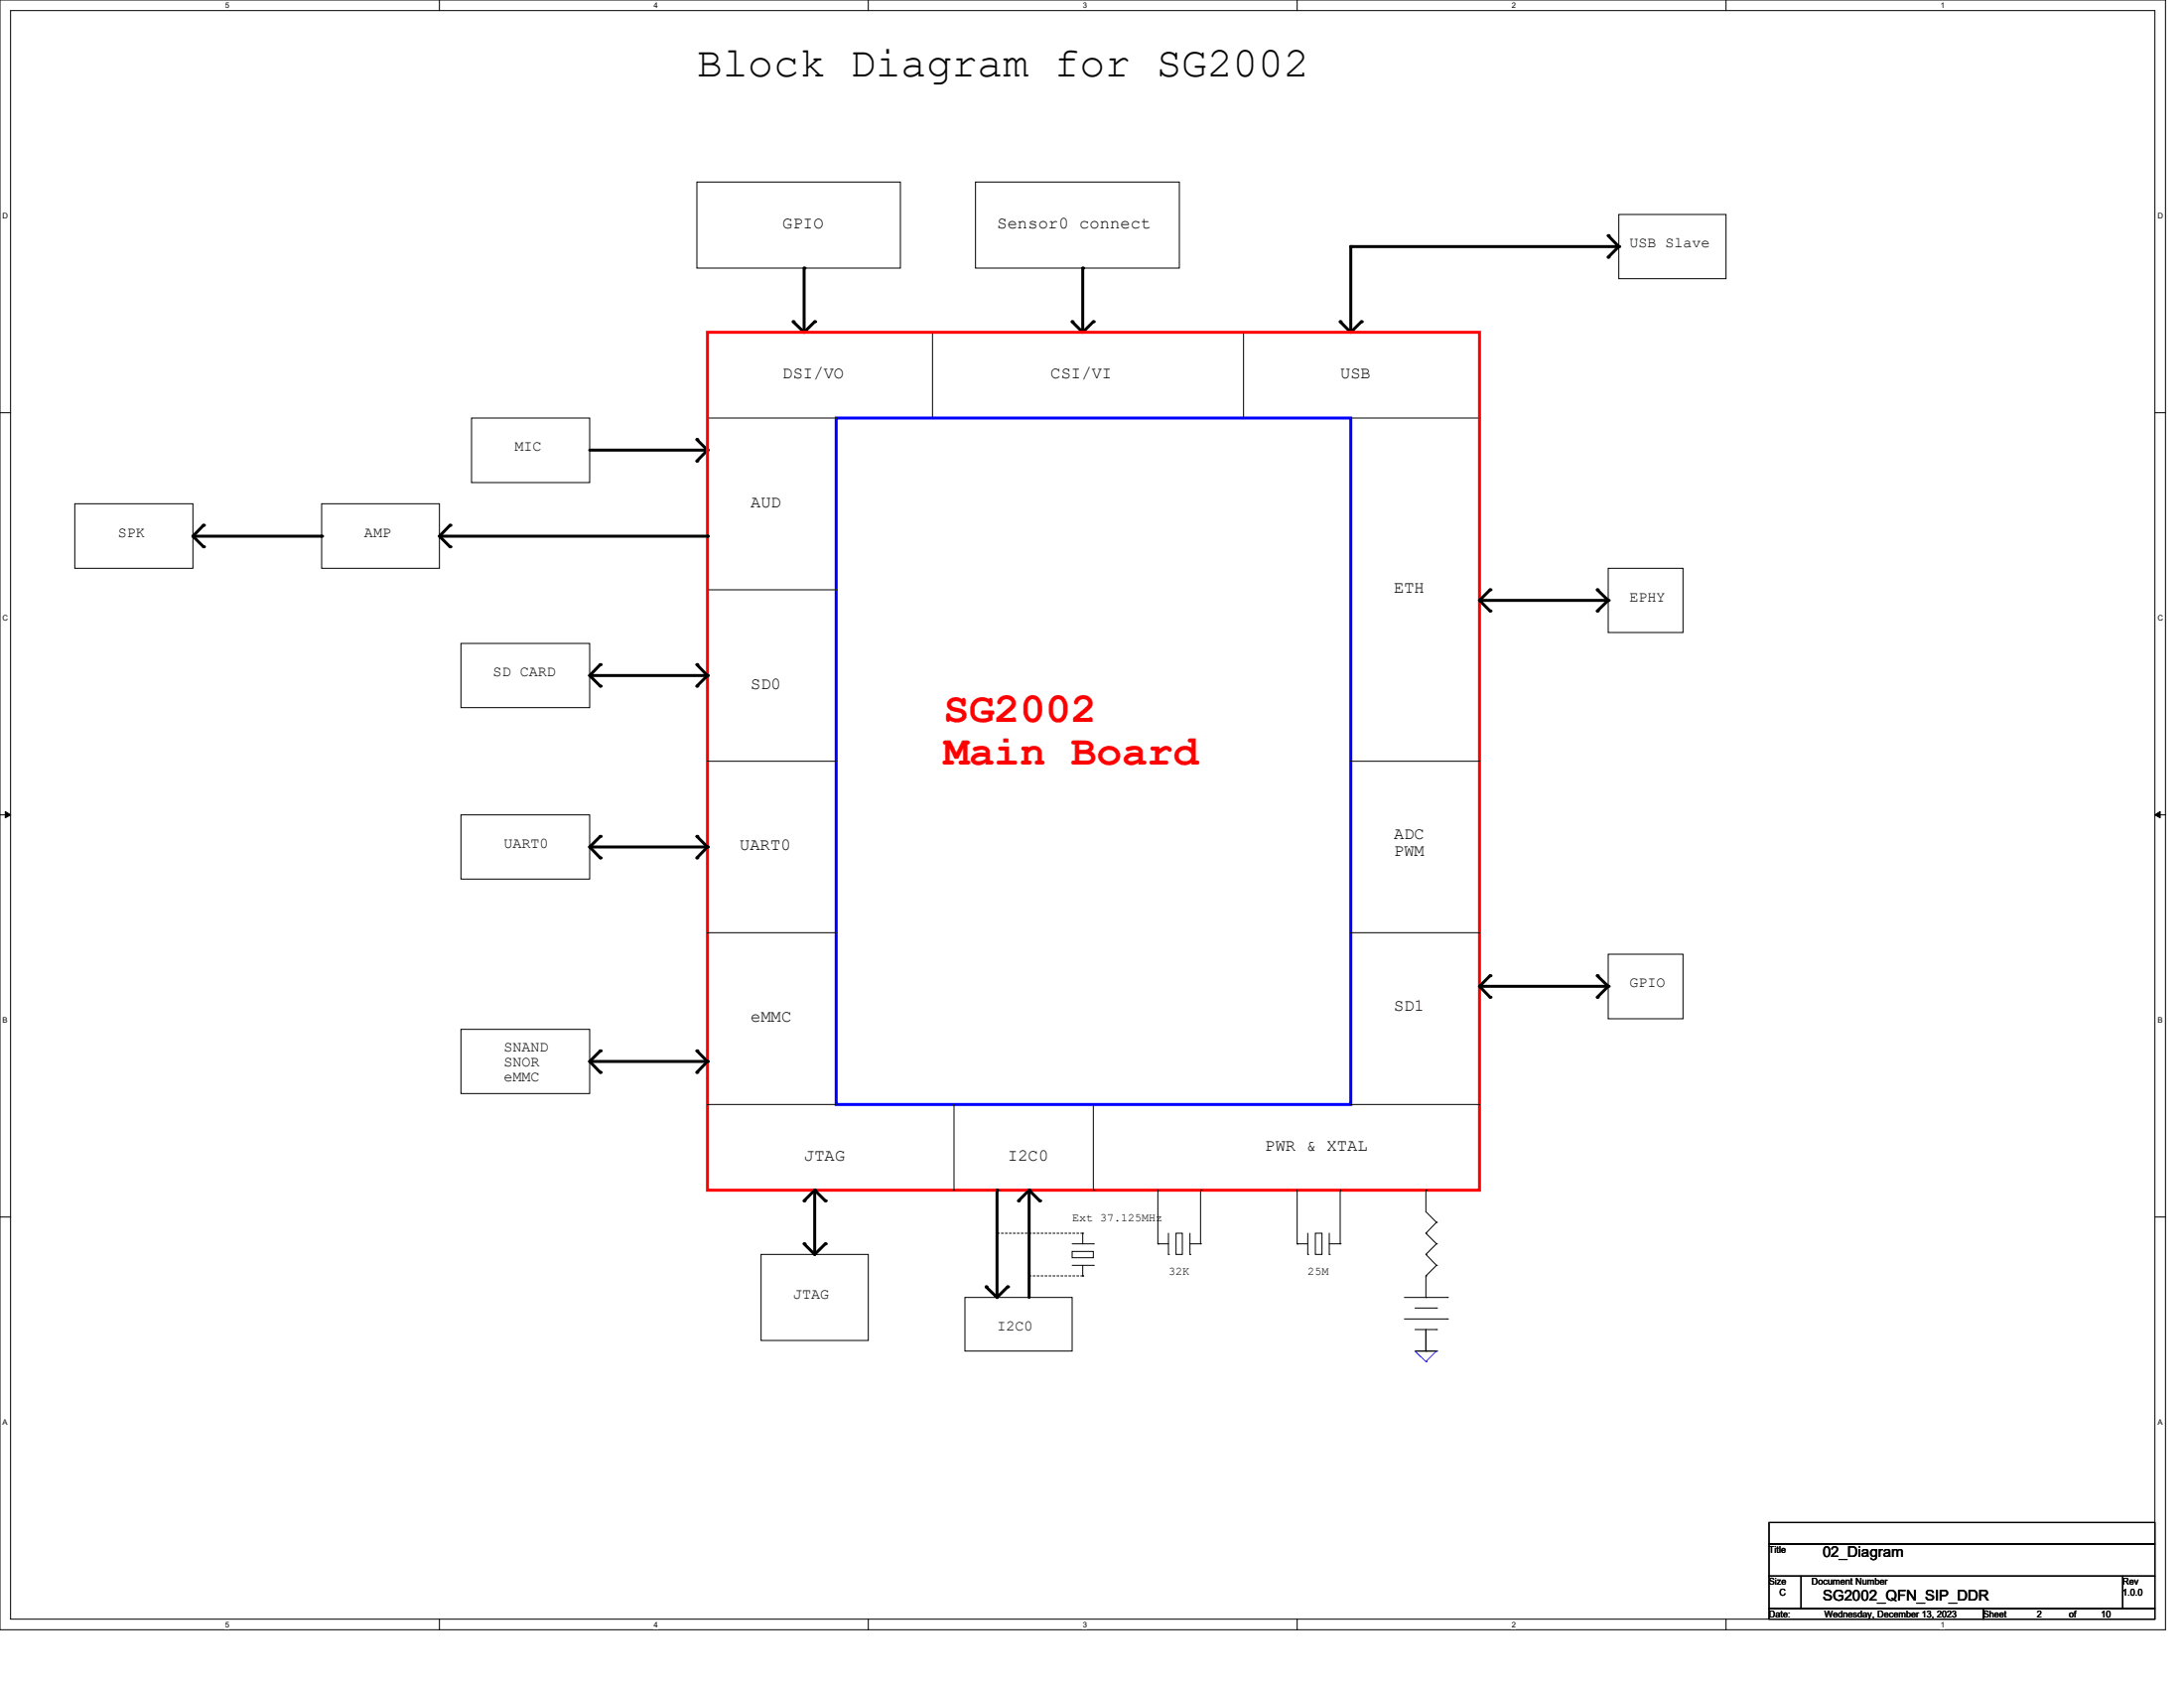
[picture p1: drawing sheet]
<svg xmlns="http://www.w3.org/2000/svg" width="279mm" height="216mm" viewBox="0 0 279 216" stroke-linecap="round" stroke-linejoin="round" font-family="sans-serif">
<path d="M0 0h277v208.4h-277zM1.4 1.4h274.3v205.7h-274.3z" fill="none" stroke="#000" stroke-width=".13"/>
<g fill="#fff">
<path d="M28.8 .1h.5v1.1h-.5z"/>
<path d="M28.8 207.2h.5v1.1h-.5z"/>
</g>
<path d="M56.2 0v1.4M56.2 207.1v1.3" fill="none" stroke="#000" stroke-width=".13"/>
<g fill="#fff">
<path d="M83.7 .1h.5v1.1h-.5z"/>
<path d="M83.7 207.2h.5v1.1h-.5z"/>
</g>
<path d="M111.1 0v1.4M111.1 207.1v1.3" fill="none" stroke="#000" stroke-width=".13"/>
<g fill="#fff">
<path d="M138.5 .1h.6v1.1h-.6z"/>
<path d="M138.5 207.2h.6v1.1h-.6z"/>
</g>
<path d="M165.9 0v1.4M165.9 207.1v1.3" fill="none" stroke="#000" stroke-width=".13"/>
<g fill="#fff">
<path d="M193.4 .1h.5v1.1h-.5z"/>
<path d="M193.4 207.2h.5v1.1h-.5z"/>
</g>
<path d="M220.8 0v1.4M220.8 207.1v1.3" fill="none" stroke="#000" stroke-width=".13"/>
<g fill="#fff">
<path d="M248.2 .1h.6v1.1h-.6z"/>
<path d="M248.2 207.2h.6v1.1h-.6z"/>
<path d="M.3 27.1h.8v1.1h-.8z"/>
<path d="M276 27.1h.7v1.1h-.7z"/>
<path d="M.3 78.5h.8v1.1h-.8z"/>
<path d="M276 78.5h.7v1.1h-.7z"/>
</g>
<path d="M0 52.8h1.4M275.7 52.8h1.3" fill="none" stroke="#000" stroke-width=".13"/>
<g fill="#fff">
<path d="M.3 129.9h.7v1.1h-.7z"/>
<path d="M276 129.9h.6v1.1h-.6z"/>
</g>
<path d="M0 104.2h1.4M275.7 104.2h1.3" fill="none" stroke="#000" stroke-width=".13"/>
<path d="M.7 103.8l.7 .4-.7 .4zM275.7 104.2l.7-.4v.8z" fill="#000" stroke="#000" stroke-width=".13"/>
<g fill="#fff">
<path d="M.3 181.4h.7v1.1h-.7z"/>
<path d="M276 181.4h.6v1.1h-.6z"/>
</g>
<g fill="none" stroke="#000" stroke-width=".13">
<path d="M89.2 23.3h26v11h-26zM124.8 23.3h26.1v11h-26.1zM207.1 27.4h13.7v8.2h-13.7zM60.3 53.5h15.1v8.2h-15.1zM90.5 53.5h16.5M107 53.5h.1M119.3 53.5h.1M119.3 42.5v11M159.1 53.5h.1M159.1 42.5v11M172.8 53.5h16.5M189.3 53.5h.1"/>
<path d="M9.6 64.4h15.1v8.3h-15.1zM41.1 64.4h15.1v8.3h-15.1zM90.5 75.4h16.5M107 75.4h.1M205.7 72.7h9.6v8.2h-9.6zM59 82.3h16.4v8.2h-16.4zM90.5 97.4h.1M90.5 97.4h16.5M172.8 97.4h.1M172.8 97.4h16.5M59 104.2h16.4v8.2h-16.4zM90.5 119.3h.1"/>
<path d="M90.5 119.3h16.5M172.8 119.3h.1M172.8 119.3h16.5M59 131.7h16.4v8.2h-16.4zM205.7 122h9.6v8.3h-9.6zM0 155.7h1.4M90.5 141.3h.1M90.5 141.3h16.5M122 152.2h.1M122 141.3v10.9M137.2 159.1h2.7M138.5 157.7h.1"/>
<path d="M138.5 157.7v1.4M139.9 152.2h.1M139.9 159.1h.1M139.9 141.3v10.9M148.1 159.1h.1M148.1 159.1h1.4M148.1 152.2v6.9M149.5 157.7v2.7M150.5 157.7h.8v2.7h-.8zM152.2 159.1h1.4M152.2 157.7v2.7M153.6 159.1h.1"/>
<path d="M153.6 152.2h.1M153.6 152.2v6.9M165.9 159.1h.1M165.9 159.1h1.4M165.9 152.2v6.9M167.3 157.7v2.7M168.3 157.7h.8v2.7h-.8zM170.1 159.1h1.3M170.1 157.7v2.7M171.4 159.1h.1M171.4 152.2h.1M171.4 152.2v6.9"/>
<path d="M172.8 141.3h.1M172.8 141.3h16.5M182.4 152.2h.1M182.4 157.7h.1M182.4 152.2v2.8l1.4 1.3M182.4 157.7l1.4 1.4M183.8 156.3h.1M183.8 159.1h.1M183.8 156.3l-1.4 1.4M183.8 159.1l-1.4 1.3M275.7 155.7h1.3M97.4 160.4h13.7v11h-13.7z"/>
<path d="M123.4 165.9h13.8v6.9h-13.8zM137.2 160.1h2.7v.8h-2.7zM137.2 161.8h2.7M138.5 163.2h.1M138.5 161.8v1.4M139.9 161.8h.1M149.5 160.4h.1M152.2 160.4h.1M167.3 160.4h.1M170.1 160.4h.1M179.7 165.9h5.5M179.7 168.7h5.5"/>
<path d="M181 167.3h2.8M181 170.1h2.8M181 172.8h2.8M182.4 160.4h.1M182.4 163.2h.1M182.4 165.9h.1M182.4 172.8h.1M182.4 163.2v2.7M182.4 170.1v2.7M182.4 160.4l1.4 1.4M183.8 161.8h.1M183.8 167.3h.1"/>
<path d="M183.8 170.1h.1M183.8 172.8h.1M183.8 161.8l-1.4 1.4M185.2 165.9h.1M185.2 168.7h.1M226.3 194.7h49.4v2.8h-49.4zM226.3 197.5h49.4v4.1h-49.4zM226.3 201.6h4.1v4.1h-4.1zM226.3 205.7h27.4v1.4h-27.4zM230.4 201.6h41.2v4.1h-41.2zM253.7 205.7h22v1.4h-22zM271.6 201.6h4.1v4.1h-4.1z"/>
</g>
<g fill="none" stroke="#000" stroke-width=".38">
<path d="M102.9 34.3v8.2M138.5 34.3v8.2M205.7 30.1l1.4 1.4M207.1 31.5h-34.3v11M207.1 31.5l-1.4 1.4M75.4 57.6h15.1M89.2 56.2l1.3 1.4M90.5 57.6l-1.3 1.4M101.5 41.1l1.4 1.4M104.2 41.1l-1.3 1.4M137.2 41.1l1.3 1.4M139.9 41.1l-1.4 1.4"/>
<path d="M171.4 41.1l1.4 1.4M174.2 41.1l-1.4 1.4M24.7 68.6l1.3 1.3M24.7 68.6h16.4M26 67.2l-1.3 1.4M56.2 68.6h34.3M56.2 68.6l1.4 1.3M57.6 67.2l-1.4 1.4M189.3 76.8h16.4M189.3 76.8l1.3 1.3M190.6 75.4l-1.3 1.4M204.3 75.4l1.4 1.4"/>
<path d="M205.7 76.8l-1.4 1.3M75.4 86.4l1.4 1.4M75.4 86.4h15.1M76.8 85l-1.4 1.4M89.2 85l1.3 1.4M90.5 86.4l-1.3 1.4M75.4 108.3l1.4 1.4M75.4 108.3h15.1M76.8 107l-1.4 1.3M89.2 107l1.3 1.3M90.5 108.3l-1.3 1.4M75.4 135.8l1.4 1.4"/>
<path d="M75.4 135.8h15.1M76.8 134.4l-1.4 1.4M89.2 134.4l1.3 1.4M90.5 135.8l-1.3 1.4M189.3 126.2l1.3 1.4M189.3 126.2h16.4M190.6 124.8l-1.3 1.4M204.3 124.8l1.4 1.4M205.7 126.2l-1.4 1.4M102.9 159.1l1.3 1.3M104.2 152.2v8.2M104.2 152.2l-1.3 1.4"/>
<path d="M104.2 152.2l1.4 1.4M105.6 159.1l-1.4 1.3M127.6 152.2v13.7M131.7 152.2v13.7M131.7 152.2l-1.4 1.4M131.7 152.2l1.3 1.4M126.2 164.6l1.4 1.3M128.9 164.6l-1.3 1.3"/>
</g>
<g fill="#000">
<circle cx="102.9" cy="34.3" r=".19"/>
<circle cx="138.5" cy="34.3" r=".19"/>
<circle cx="172.8" cy="31.5" r=".19"/>
<circle cx="205.7" cy="30.1" r=".19"/>
<circle cx="205.7" cy="32.9" r=".19"/>
<circle cx="207.1" cy="31.5" r=".19"/>
<circle cx="89.2" cy="56.2" r=".19"/>
<circle cx="89.2" cy="59" r=".19"/>
<circle cx="90.5" cy="57.6" r=".19"/>
<circle cx="101.5" cy="41.1" r=".19"/>
<circle cx="104.2" cy="41.1" r=".19"/>
<circle cx="137.2" cy="41.1" r=".19"/>
<circle cx="139.9" cy="41.1" r=".19"/>
<circle cx="171.5" cy="41.1" r=".19"/>
<circle cx="174.2" cy="41.1" r=".19"/>
<circle cx="26" cy="69.9" r=".19"/>
<circle cx="26" cy="67.2" r=".19"/>
<circle cx="41.1" cy="68.6" r=".19"/>
<circle cx="57.6" cy="67.2" r=".19"/>
<circle cx="57.6" cy="69.9" r=".19"/>
<circle cx="90.5" cy="68.6" r=".19"/>
<circle cx="190.6" cy="78.1" r=".19"/>
<circle cx="190.6" cy="75.4" r=".19"/>
<circle cx="204.3" cy="75.4" r=".19"/>
<circle cx="204.3" cy="78.1" r=".19"/>
<circle cx="205.7" cy="76.8" r=".19"/>
<circle cx="76.8" cy="87.8" r=".19"/>
<circle cx="76.8" cy="85" r=".19"/>
<circle cx="89.2" cy="87.8" r=".19"/>
<circle cx="89.2" cy="85" r=".19"/>
<circle cx="90.5" cy="86.4" r=".19"/>
<circle cx="76.8" cy="107" r=".19"/>
<circle cx="76.8" cy="109.7" r=".19"/>
<circle cx="89.2" cy="107" r=".19"/>
<circle cx="89.2" cy="109.7" r=".19"/>
<circle cx="90.5" cy="108.3" r=".19"/>
<circle cx="76.8" cy="134.4" r=".19"/>
<circle cx="76.8" cy="137.2" r=".19"/>
<circle cx="89.2" cy="137.2" r=".19"/>
<circle cx="89.2" cy="134.4" r=".19"/>
<circle cx="90.5" cy="135.8" r=".19"/>
<circle cx="190.6" cy="124.8" r=".19"/>
<circle cx="190.6" cy="127.6" r=".19"/>
<circle cx="204.3" cy="124.8" r=".19"/>
<circle cx="204.3" cy="127.6" r=".19"/>
<circle cx="205.7" cy="126.2" r=".19"/>
<circle cx="102.9" cy="153.6" r=".19"/>
<circle cx="102.9" cy="159.1" r=".19"/>
<circle cx="104.2" cy="152.2" r=".19"/>
<circle cx="105.6" cy="159.1" r=".19"/>
<circle cx="105.6" cy="153.6" r=".19"/>
<circle cx="127.6" cy="152.2" r=".19"/>
<circle cx="130.3" cy="153.6" r=".19"/>
<circle cx="131.7" cy="152.2" r=".19"/>
<circle cx="133" cy="153.6" r=".19"/>
<circle cx="126.2" cy="164.6" r=".19"/>
<circle cx="128.9" cy="164.6" r=".19"/>
</g>
<path d="M107 53.5h65.8v87.8h-65.8z" fill="none" stroke="#00f" stroke-width=".38"/>
<path d="M90.5 42.5h98.8v109.7h-98.8z" fill="none" stroke="#f00" stroke-width=".38"/>
<path d="M127.6 157.7h.1M138.5 157.7h-10.9M131.7 163.2h6.8M138.5 163.2h.1" fill="none" stroke="#000" stroke-width=".13" stroke-dasharray=".3"/>
<path d="M181 172.8l1.4 1.4M182.4 174.2h.1M183.8 172.8l-1.4 1.4" fill="none" stroke="#4200ff" stroke-width=".13"/>
<text font-size="5.5" x="89.2" y="9.8">Block Diagram for SG2002</text>
<g font-size="5.5" fill="#f00">
<text x="120.7" y="92.3">SG2002</text>
<text x="120.7" y="97.8">Main Board</text>
</g>
<g font-size="2.2">
<text x="100.1" y="29.2">GPIO</text>
<text x="127.6" y="29.2">Sensor0 connect</text>
<text x="100.1" y="48.4">DSI/VO</text>
<text x="134.4" y="48.4">CSI/VI</text>
<text x="171.4" y="48.4">USB</text>
<text x="96" y="64.9">AUD</text>
<text x="178.3" y="75.8">ETH</text>
<text x="96" y="88.2">SD0</text>
<text x="178.3" y="107.4">ADC</text>
<text x="94.6" y="108.8">UART0</text>
<text x="178.3" y="109.5">PWM</text>
<text x="96" y="130.7">eMMC</text>
<text x="178.3" y="129.3">SD1</text>
<text x="102.9" y="148.5">JTAG</text>
<text x="128.9" y="148.5">I2C0</text>
<text x="161.8" y="147.2">PWR &amp; XTAL</text>
</g>
<g font-size="1.9">
<text x="208.4" y="31.6">USB Slave</text>
<text x="65.8" y="57.7">MIC</text>
<text x="15.1" y="68.7">SPK</text>
<text x="46.6" y="68.7">AMP</text>
<text x="208.4" y="76.9">EPHY</text>
<text x="63.1" y="86.5">SD CARD</text>
<text x="64.4" y="108.5">UART0</text>
<text x="208.4" y="126.3">GPIO</text>
<text x="64.4" y="134.5">SNAND</text>
<text x="64.4" y="136.4">SNOR</text>
<text x="64.4" y="138.3">eMMC</text>
<text x="101.5" y="166.1">JTAG</text>
<text x="127.6" y="170.2">I2C0</text>
<text x="233.2" y="199.2">02_Diagram</text>
<text x="233.2" y="204.7">SG2002_QFN_SIP_DDR</text>
</g>
<g font-size="1.5">
<text x="137.2" y="156.2">Ext 37.125MHz</text>
<text x="149.5" y="163.1">32K</text>
<text x="167.3" y="163.1">25M</text>
</g>
<g font-size="1.2">
<text x="226.3" y="198.6">Title</text>
<text x="226.3" y="202.7">Size</text>
<text x="231.8" y="202.7">Document Number</text>
<text x="271.6" y="202.7">Rev</text>
<text x="226.3" y="206.9">Date:</text>
<text x="227.7" y="204.1">C</text>
<text x="233.4" y="206.9">Wednesday, December 13, 2023</text>
<text x="253.7" y="206.9">Sheet</text>
<text x="260.6" y="206.9">2</text>
<text x="264.7" y="206.9">of</text>
<text x="268.8" y="206.9">10</text>
<text x="271.6" y="204.1">1.0.0</text>
</g>
<g font-size="1">
<text x="28.8" y="1">5</text>
<text x="83.7" y="1">4</text>
<text x="138.5" y="1">3</text>
<text x="193.4" y="1">2</text>
<text x="248.2" y="1">1</text>
<text x=".3" y="27.9">D</text>
<text x="276" y="27.9">D</text>
<text x=".3" y="79.4">C</text>
<text x="276" y="79.4">C</text>
<text x=".3" y="130.8">B</text>
<text x="276" y="130.8">B</text>
<text x=".3" y="182.2">A</text>
<text x="276" y="182.2">A</text>
<text x="28.8" y="208.1">5</text>
<text x="83.7" y="208.1">4</text>
<text x="138.5" y="208.1">3</text>
<text x="193.4" y="208.1">2</text>
<text x="248.2" y="208.1">1</text>
</g>
</svg>
